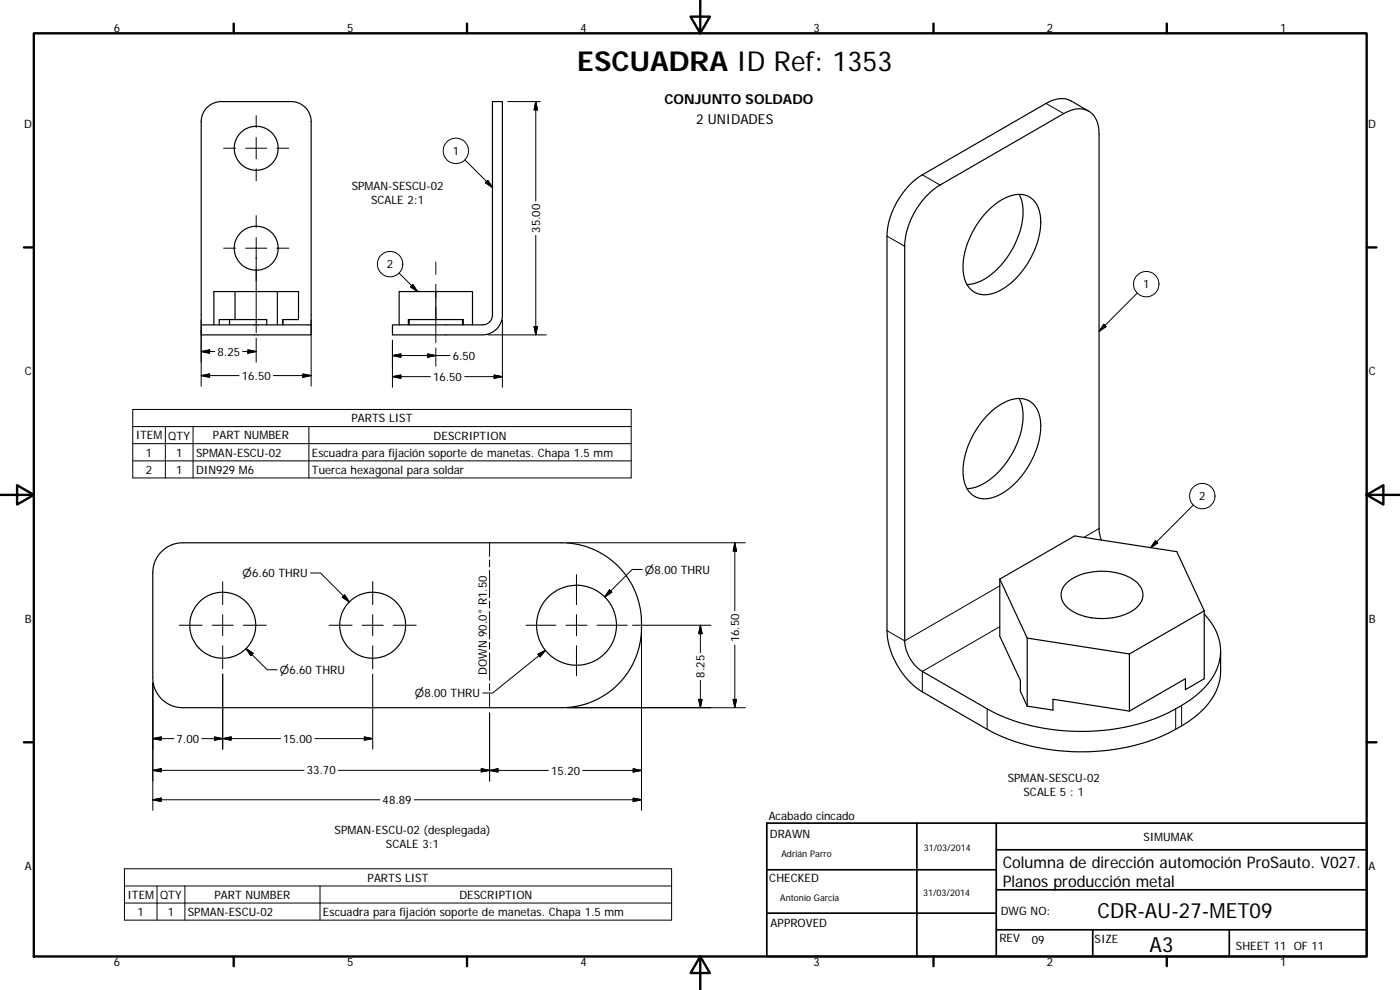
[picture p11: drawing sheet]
<svg xmlns="http://www.w3.org/2000/svg" width="420mm" height="297mm" viewBox="0 0 420 297" stroke-linecap="round" stroke-linejoin="round" font-family="sans-serif">
<g fill="none" stroke="#000" stroke-width=".36">
<path d="M147.8 30.5h3v64a6 6 0 0 1-6 6h-27v-3h27a3 3 0 0 0 3-3zM326.7 33.4l-5.3-3.1a7.4 7.4 0 0 0-7.5 .7l-37.1 21.5a23.6 23.6 0 0 0-10.6 18.3v118.4a23.4 23.4 0 0 0 10.6 18.4l19.5 11.2a62.3 62.3 0 0 0 41 5.5 48 48 0 0 0 23.7-11.3 16.6 16.6 0 0 0 5.3-11.5v-6.2M305.8 58.3a16.2 16.2 0 0 1-.6 13.6 23.5 23.5 0 0 1-11.6 12.7l-1.4 .5-2 .3M296.5 63.2a13.8 13.8 0 0 1 10.2-4.8 6.7 6.7 0 0 1 5.6 6.7 24.9 24.9 0 0 1-13 22.5 6.6 6.6 0 0 1-9.3-2.5 16.8 16.8 0 0 1 1.1-13.8 28.4 28.4 0 0 1 5.4-8.1zM60.4 97.5v-61a6 6 0 0 1 6-6h21a6 6 0 0 1 6 6v61M60.4 97.5h33v3h-33zM65.8 97.5v-1.6h14.2v1.6M68.9 95.9v1.6M70.5 87.5h19.1v8.4h-4.8v1.6M70.5 87.5h-6.3v10M70.5 87.5v8.4M83.2 87.5v10"/>
<path d="M119.8 97.5v-10h22v10M122.6 97.5v-1.6h16.4v1.6M122.8 95.9v1.6M130.8 87.5v8.4M138.8 95.9v1.6M305.8 119.5a16.2 16.2 0 0 1-.6 13.7 23 23 0 0 1-12.3 13l-2.7 .4M296.5 124.4a13.7 13.7 0 0 1 10.2-4.8 6.4 6.4 0 0 1 5.5 5.9 24.4 24.4 0 0 1-7.4 19.3 13.6 13.6 0 0 1-10.2 4.8 6.6 6.6 0 0 1-5.5-6.7 25 25 0 0 1 7.4-18.5zM48.5 165.5a8.9 8.9 0 0 1 6.4-2.6h113.6a24.2 24.2 0 0 1 24 26.6 24 24 0 0 1-24 22.8h-113.6a9 9 0 0 1-9-9v-31.4a8.6 8.6 0 0 1 2.6-6.4zM300 173.8l8.3 17.7M300 173.8l22.5-13 30.7 4.7 8.2 17.8-22.4 12.9M300 173.8v17.1l6.2 13.2v3.3l2.1 4.5M320 175a17.3 17.3 0 0 1 15.5-3 9.2 9.2 0 0 1 7.4 5.6 6 6 0 0 1-4.1 6.3 18.6 18.6 0 0 1-18.1-1.3 4.8 4.8 0 0 1-.7-7.6z"/>
<path d="M330.5 162l-.5-1.7-.1-1.7v-118.4a6.9 6.9 0 0 0-4.4-7.3 8.2 8.2 0 0 0-6.3 1.2l-37.1 21.4a23.3 23.3 0 0 0-10.6 18.4v118.4a11.7 11.7 0 0 0 5.3 9.2l19.5 11.2a62.2 62.2 0 0 0 41 5.5 47.6 47.6 0 0 0 23.9-11.5 14.9 14.9 0 0 0 3.3-18.3l-3.1-4.2M308.3 191.5v20.4M308.3 191.5l30.7 4.7M339 196.2v17.2M361.4 183.3v20.3l-5.6 3.3v-3.3l-16.8 9.8M308.3 211.9l7.7 1.2v-3.3l23 3.6"/>
<circle cx="76.9" cy="44.5" r="6.6"/>
<circle cx="76.9" cy="74.5" r="6.6"/>
<circle cx="66.8" cy="187.6" r="9.9"/>
<circle cx="111.9" cy="187.6" r="9.9"/>
<circle cx="173" cy="187.6" r="12"/>
</g>
<g fill="none" stroke="#000" stroke-width=".3">
<path d="M76.9 34.7v3.6M152.4 30.5h9.7M160.8 30.5v29.8M160.8 30.5l.5 2.5h-1zM313.9 31l5.3 3.1M67.1 44.5h3.6M73.7 44.5h6.4M76.9 41.3v6.3M76.9 50.7v3.6M83.1 44.5h3.6M139.5 48l8.3 8.2M146.4 54.1l1.4 2.1-2.1-1.4z"/>
<path d="M276.8 52.5l5.3 3M67.1 74.5h3.6M73.7 74.5h6.4M76.9 64.7v3.6M76.9 71.3v28.5M83.1 74.5h3.6M130.8 78.6v3.7M160.8 70.6v29.9M266.2 70.8l5.3 3.1M60.4 96.1v19.8M93.4 96.1v19.8M119.7 81.9l5.6 5.6"/>
<path d="M123.2 86l.7-.6 1.4 2.1zM130.8 85.3v4M130.8 92.3v10.5M150.8 96.1v20.1M160.3 98h1l-.5 2.5zM331.3 97.3l.7 .7-2.1 1.4zM341.3 87.9l-11.4 11.5M60.4 112.7l2.5-.5v1zM60.4 105.5l2.5-.5v1zM60.4 112.7h11.3M60.4 105.5h4M72.8 105.5h4.1"/>
<path d="M74.4 105l2.5 .5-2.5 .5zM76.9 101.5v7.1M82 112.7h11.4M90.9 112.2l2.5 .5-2.5 .5zM117.8 113l2.5-.5v1zM117.8 106.7l2.5-.5v1zM117.8 113h11.3M117.8 102.1v14.1M128.3 106.2l2.5 .5-2.5 .5zM130.8 104.4v5.5M135 106.7h-17.2M139.4 113h11.4"/>
<path d="M146.4 100.5h17.6M148.3 112.5l2.5 .5-2.5 .5zM39.8 122.9h149.6v20.5h-149.6zM39.8 128h149.6M39.8 133.1h149.6M39.8 138.3h149.6M49.6 128v15.4M57.9 128v15.4M92.7 128v15.4M329.9 158.6l-4.6 2.6M358.1 151.5l-12.8 12.8M66.8 174.5v6.9"/>
<path d="M93.2 171.9h3l8.6 8.7M103.4 178.5l1.4 2.1-2.1-1.4zM111.9 174.5v6.9M146.9 162.9v4.1M146.9 168v2.1M146.9 171.1v8.2M170.1 162.9h53.6M173 172.4v9M182.9 177l.7 .7-2.1 1.4zM192.8 170.9h-3.1l-8.2 8.2M220.5 162.9v20.4M220.5 162.9l.5 2.5h-1z"/>
<path d="M300 175.8l-28.5 16.5-5.3-3.1M346.8 162.2l.7 .7-2.2 1.4zM53.8 187.6h6.9M63.7 187.6h6.3M66.8 184.4v6.4M66.8 193.8v6.9M73 187.6h6.9M73.8 194.6l6.4 6.4h3M73.8 194.6l2.2 1.4-.7 .7zM98.8 187.6h6.9M108.7 187.6h6.3M111.9 184.4v6.4"/>
<path d="M111.9 193.8v6.9M118 187.6h6.9M146.9 180.4v2M146.9 183.5v8.2M146.9 192.7v2.1M146.9 195.9v8.2M157.8 187.6h9M161.4 196.3l2.3-1.2-1.6 2zM163.7 195.1l-15.8 12.8h-3M169.8 187.6h6.4M173 184.4v6.4M173 193.8v9"/>
<path d="M179.2 187.6h9M189.8 187.6h23.6M192.5 188.5v54.6M210.2 187.6v8.2M210.2 187.6l.5 2.5h-1zM220.5 193.5v18.8M300 188l-23.2 13.5v6.1M45.9 204.9v38.2M66.8 202.3v22.5M111.9 202.3v22.5M146.9 205.1v2.1M146.9 208.2v4.1"/>
<path d="M146.9 213.9v20.4M209.7 209.8h1l-.5 2.5zM210.2 204.2v8.1M220 209.8h1l-.5 2.5zM223.7 212.3h-53.6M296.3 212.7v6.1M352.8 212.7v6.1M354.6 211.7v6.1M45.9 231.1l2.5-.5v1zM45.9 240l2.5-.5v1zM45.9 221.6l2.5-.5v1zM45.9 231.1h45.3"/>
<path d="M45.9 240h68.1M45.9 221.6h6.3M60.5 221.6h23.7M64.4 221.1l2.4 .5-2.4 .5zM66.8 221.6l2.6-.5v1zM94.5 221.6h17.4M101.5 231.1l63.1 .1M109.3 221.1l2.6 .5-2.6 .5zM124.3 240h68.2M144.4 230.6l2.5 .5-2.5 .5zM146.9 231.2l2.5-.5v.9zM174.9 231.2h17.6"/>
<path d="M190 230.7l2.5 .5-2.5 .4zM190 239.5l2.5 .5-2.5 .5zM37.3 260.7h164.3v15.4h-164.3zM37.3 265.8h164.3M37.3 271h164.3M47.1 265.8v10.3M55.5 265.8v10.3M96 265.8v10.3"/>
<circle cx="136.8" cy="45.3" r="3.8"/>
<circle cx="117.1" cy="79.2" r="3.8"/>
<circle cx="344" cy="85.2" r="3.8"/>
<circle cx="360.8" cy="148.9" r="3.8"/>
</g>
<g fill="none" stroke="#000" stroke-width=".71">
<path d="M10.1 10h400.1v277h-400.1zM70.1 7.1v2.9M140.2 7.1v2.9M207.3 5h5.8l-2.9 5zM210.2 0v10M280.2 7.1v2.9M350.2 7.1v2.9M7.2 74.2h2.9M410.2 74.2h2.9M.2 148.5h9.9M5.1 145.6l5 2.9-5 2.9zM410.2 148.5l5-2.9v5.8z"/>
<path d="M410.2 148.5h9.9M7.2 222.7h2.9M410.2 222.7h2.9M70.1 287v2.9M140.2 287v2.9M210.2 287l2.9 5h-5.8zM210.2 287v10M280.2 287v2.9M350.2 287v2.9"/>
</g>
<path d="M230.1 247h180.1v40h-180.1zM275.2 247v40M299 255h111.2M299 247v40M230.1 274h68.9M230.1 261h68.9M299 279h111.2M299 267h111.2M327.9 279v8M368.9 279v8" fill="none" stroke="#000" stroke-width=".51"/>
<g fill="#000" stroke="#000" stroke-width=".3">
<path d="M160.8 30.5l.5 2.5h-1zM146.4 54.1l1.4 2.1-2.1-1.4zM123.2 86l.7-.6 1.4 2.1zM160.3 98h1l-.5 2.5zM331.3 97.3l.7 .7-2.1 1.4zM60.4 112.7l2.5-.5v1zM60.4 105.5l2.5-.5v1zM74.4 105l2.5 .5-2.5 .5zM90.9 112.2l2.5 .5-2.5 .5zM117.8 113l2.5-.5v1zM117.8 106.7l2.5-.5v1zM128.3 106.2l2.5 .5-2.5 .5z"/>
<path d="M148.3 112.5l2.5 .5-2.5 .5zM103.4 178.5l1.4 2.1-2.1-1.4zM182.9 177l.7 .7-2.1 1.4zM220.5 162.9l.5 2.5h-1zM346.8 162.2l.7 .7-2.2 1.4zM73.8 194.6l2.2 1.4-.7 .7zM161.4 196.3l2.3-1.2-1.6 2zM210.2 187.6l.5 2.5h-1zM209.7 209.8h1l-.5 2.5zM220 209.8h1l-.5 2.5zM45.9 231.1l2.5-.5v1zM45.9 240l2.5-.5v1z"/>
<path d="M45.9 221.6l2.5-.5v1zM64.4 221.1l2.4 .5-2.4 .5zM66.8 221.6l2.6-.5v1zM109.3 221.1l2.6 .5-2.6 .5zM144.4 230.6l2.5 .5-2.5 .5zM146.9 231.2l2.5-.5v.9zM190 230.7l2.5 .5-2.5 .4zM190 239.5l2.5 .5-2.5 .5z"/>
</g>
<text font-size="8.2" x="173.2" y="21.3">ESCUADRA ID Ref: 1353</text>
<g font-size="6.3">
<text x="329.4" y="275.4">CDR-AU-27-MET09</text>
<text x="345" y="285.6">A3</text>
</g>
<g font-size="4.8">
<text x="300.9" y="260.4">Columna de dirección automoción ProSauto. V027.</text>
<text x="300.9" y="266.2">Planos producción metal</text>
</g>
<g font-size="4.1">
<text x="199.4" y="31.1">CONJUNTO SOLDADO</text>
<text x="208.9" y="37.2">2 UNIDADES</text>
</g>
<g font-size="3.5">
<text x="34.2" y="9.6">6</text>
<text x="104.2" y="9.6">5</text>
<text x="174.2" y="9.6">4</text>
<text x="244.2" y="9.6">3</text>
<text x="314.2" y="9.6">2</text>
<text x="384.2" y="9.6">1</text>
<text x="7.3" y="38.4">D</text>
<text x="410.6" y="38.4">D</text>
<text x="135.9" y="46.6">1</text>
<text x="105.5" y="56.9">SPMAN-SESCU-02</text>
<text x="111.3" y="61.1">SCALE 2:1</text>
<text x="162.1" y="69.8" transform="rotate(-90 162.1 69.8)">35.00</text>
<text x="116.1" y="80.6">2</text>
<text x="343.1" y="86.5">1</text>
<text x="65.3" y="106.8">8.25</text>
<text x="135.9" y="108">6.50</text>
<text x="7.4" y="112.6">C</text>
<text x="72.5" y="114">16.50</text>
<text x="410.8" y="112.6">C</text>
<text x="130" y="114.3">16.50</text>
<text x="40.8" y="131.8">ITEM</text>
<text x="50.5" y="131.9">QTY</text>
<text x="63.9" y="131.8">PART NUMBER</text>
<text x="105.5" y="126.7">PARTS LIST</text>
<text x="130.1" y="131.9">DESCRIPTION</text>
<text x="43.8" y="137">1</text>
<text x="52.8" y="137">1</text>
<text x="58.9" y="137">SPMAN-ESCU-02</text>
<text x="93.6" y="137.1">Escuadra para fijación soporte de manetas. Chapa 1.5 mm</text>
<text x="43.8" y="142.1">2</text>
<text x="52.8" y="142.1">1</text>
<text x="58.9" y="142.1">DIN929 M6</text>
<text x="93.6" y="142.2">Tuerca hexagonal para soldar</text>
<text x="359.9" y="150.1">2</text>
<text x="7.4" y="186.9">B</text>
<text x="410.8" y="186.9">B</text>
<text x="221.8" y="192.7" transform="rotate(-90 221.8 192.7)">16.50</text>
<text x="146.1" y="202.5" transform="rotate(-90 146.1 202.5)">DOWN 90.0° R1.50</text>
<text x="211.4" y="203.3" transform="rotate(-90 211.4 203.3)">8.25</text>
<text x="53" y="222.8">7.00</text>
<text x="85" y="222.8">15.00</text>
<text x="92.1" y="232.4">33.70</text>
<text x="165.4" y="232.4">15.20</text>
<text x="302.5" y="234.7">SPMAN-SESCU-02</text>
<text x="307.2" y="238.8">SCALE 5 : 1</text>
<text x="114.8" y="241.2">48.89</text>
<text x="230.7" y="246">Acabado cincado</text>
<text x="100.4" y="250.2">SPMAN-ESCU-02 (desplegada)</text>
<text x="231.1" y="251.4">DRAWN</text>
<text x="115.8" y="254.4">SCALE 3:1</text>
<text x="343.2" y="252.3">SIMUMAK</text>
<text x="7.4" y="261.1">A</text>
<text x="410.8" y="261.1">A</text>
<text x="38.3" y="269.6">ITEM</text>
<text x="48" y="269.7">QTY</text>
<text x="64.4" y="269.6">PART NUMBER</text>
<text x="110.3" y="264.5">PARTS LIST</text>
<text x="137.9" y="269.7">DESCRIPTION</text>
<text x="230.9" y="264.6">CHECKED</text>
<text x="41.3" y="274.8">1</text>
<text x="50.3" y="274.8">1</text>
<text x="56.4" y="274.8">SPMAN-ESCU-02</text>
<text x="96.9" y="274.9">Escuadra para fijación soporte de manetas. Chapa 1.5 mm</text>
<text x="300.3" y="274.5">DWG NO:</text>
<text x="231.3" y="278.2">APPROVED</text>
<text x="299.9" y="282.6">REV</text>
<text x="309.7" y="283.3">09</text>
<text x="328.5" y="283">SIZE</text>
<text x="370.9" y="285.1">SHEET 11 OF 11</text>
<text x="34.2" y="289.9">6</text>
<text x="104.2" y="289.9">5</text>
<text x="174.2" y="289.9">4</text>
<text x="244.2" y="289.9">3</text>
<text x="314.2" y="289.9">2</text>
<text x="384.2" y="289.9">1</text>
</g>
<g font-size="3.3">
<text x="72.8" y="173.2">⌀6.60 THRU</text>
<text x="193.6" y="172.1">⌀8.00 THRU</text>
<text x="84" y="202.2">⌀6.60 THRU</text>
<text x="124.5" y="209.2">⌀8.00 THRU</text>
</g>
<g font-size="2.7">
<text x="234.5" y="257.1">Adrián Parro</text>
<text x="277.3" y="255.2">31/03/2014</text>
<text x="277" y="268.7">31/03/2014</text>
<text x="234.2" y="270.2">Antonio Garcia</text>
</g>
</svg>
